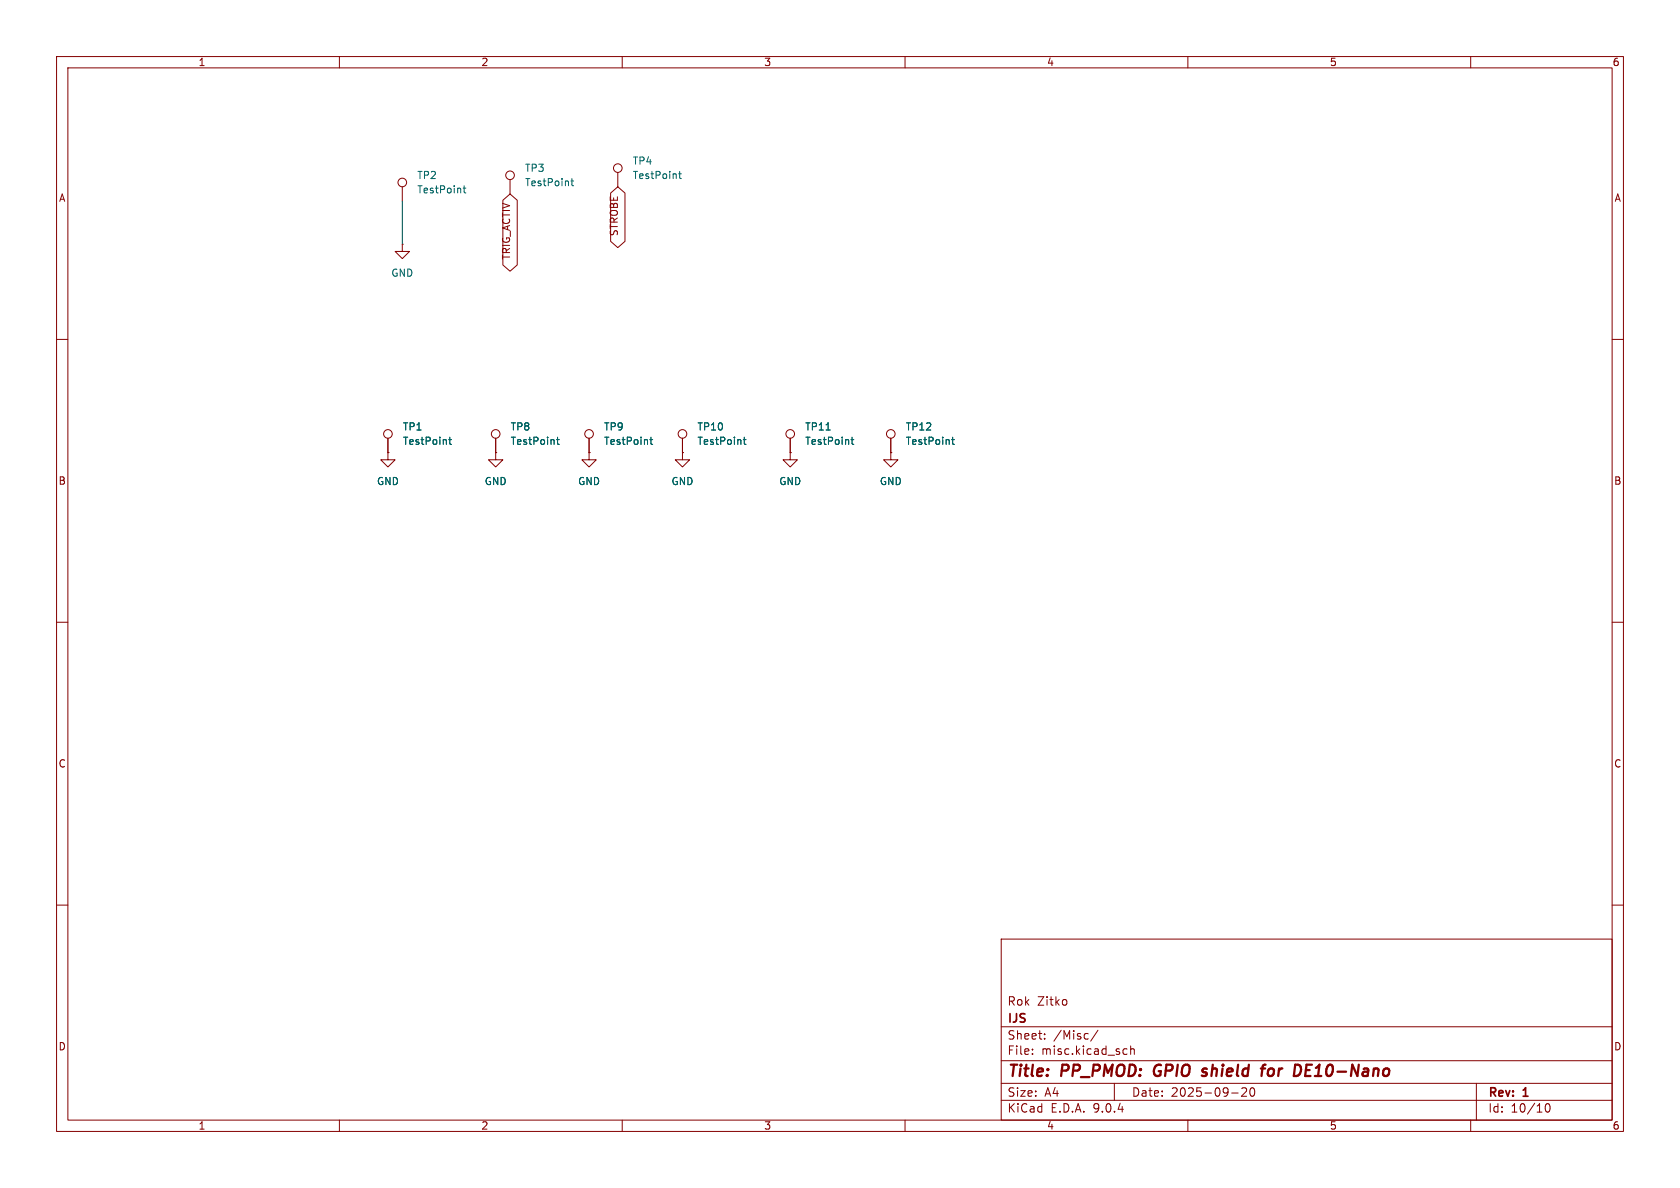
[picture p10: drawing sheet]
<svg xmlns="http://www.w3.org/2000/svg" width="297mm" height="210mm" viewBox="0 0 297 210" stroke-linecap="round" stroke-linejoin="round" font-family="sans-serif">
<g fill="none" stroke="#840000" stroke-width=".18">
<path d="M10 10h277v190h-277zM12 12h273v186h-273zM60 10v2M110 10v2M160 10v2M210 10v2M260 10v2M71.1 33v2.6M88.9 35.4l1.3-1.1 1.2 1.1v11.4l-1.2 1.1-1.3-1.1zM90.2 31.8v2.5M107.9 34.1l1.3-1.1 1.3 1.1v8.6l-1.3 1.1-1.3-1.1zM109.2 30.5v2.5"/>
<path d="M71.1 43.2v1.3h1.3l-1.3 1.2-1.3-1.2h1.3M71.1 43.2h.1M10 60h2M68.6 77.5v2.5M87.6 77.5v2.5M104.1 77.5v2.5M120.6 77.5v2.5M139.7 77.5v2.5M157.5 77.5v2.5M285 60h2M68.6 80v1.3h1.2l-1.2 1.3-1.3-1.3h1.3M68.6 80h.1"/>
<path d="M87.6 80v1.3h1.3l-1.3 1.3-1.2-1.3h1.2M87.6 80h.1M104.1 80v1.3h1.3l-1.3 1.3-1.2-1.3h1.2M104.1 80h.1M120.6 80v1.3h1.3l-1.3 1.3-1.2-1.3h1.2M120.6 80h.1M139.7 80v1.3h1.3l-1.3 1.3-1.3-1.3h1.3M139.7 80h.1M157.5 80v1.3h1.2l-1.2 1.3-1.3-1.3h1.3M157.5 80h.1M10 110h2M285 110h2"/>
<path d="M10 160h2M177 166h108v32h-108zM188.5 176.8v.8M285 160h2M60 198v2M110 198v2M160 198v2M177 194.5h108M177 191.5h108M177 187.5h108M177 181.5h108M182.5 186.3v.1"/>
<path d="M182.5 185.5v.1M184.7 183.6v.1M184.7 182.8v.1M194.1 182.1l-1.3 2M197 191.5v3M198.8 185.4l.4 .1M199.2 186.3l-.4 .1M199.9 185.5l.2-.1 .4 .1v.9M199.9 184.9v1.5M210 198v2M217.7 193.2h1.2M219.5 192.4l.6-.1 .2 .1 .1 .3-.9 1.1h.9"/>
<path d="M221.1 192.4l.2-.1a.81 .81 0 0 1 .6 .6 .81 .81 0 0 1-.3 .8l-.1 .1a.81 .81 0 0 1-.4-1.4zM260 198v2M261 191.5v6.5M273.3 195.2l.2-.1a.81 .81 0 0 1 .6 .6 .81 .81 0 0 1-.3 .8l-.1 .1a.81 .81 0 0 1-.4-1.4z"/>
<circle cx="71.1" cy="32.3" r=".76"/>
<circle cx="90.2" cy="31" r=".76"/>
<circle cx="109.2" cy="29.7" r=".76"/>
<circle cx="68.6" cy="76.7" r=".76"/>
<circle cx="87.6" cy="76.7" r=".76"/>
<circle cx="104.1" cy="76.7" r=".76"/>
<circle cx="120.6" cy="76.7" r=".76"/>
<circle cx="139.7" cy="76.7" r=".76"/>
<circle cx="157.5" cy="76.7" r=".76"/>
</g>
<path d="M204.3 188.5a1.27 1.27 0 0 0 0 1.6M212.8 189.5l.5 .1v.3l-.3 .3h-.4M212.9 188.9l.5 .1M222.9 188.9h.8M223.7 188.2l-.4 .1M224.9 188.9a.62 .62 0 0 0-.7 .4v.7a.52 .52 0 0 0 .7 .1M230.9 189.2h.6M231.9 188.2h-.9l-.3 2h1" fill="none" stroke="#840000" stroke-width=".4"/>
<g fill="none" stroke="#006464" stroke-width=".18">
<path d="M81.9 33.3h.5M82.1 32.8v1.1l.3 .2M100.9 32h.5M101.1 31.6v1.1l.3 .1M120 30.7h.5M120.2 30.3v1.1l.3 .2M79.3 77.7h.5M79.5 77.3v1.1l.3 .2M98.4 77.7h.5M98.6 77.3v1.1l.3 .2M114.9 77.7h.5M115.1 77.3v1.1l.3 .2"/>
<path d="M131.4 77.7h.5M131.6 77.3v1.1l.3 .2M146 76h.8M150.5 77.7h.4M150.6 77.3v1.1l.3 .2M168.2 77.7h.5M168.4 77.3v1.1l.3 .2"/>
</g>
<path d="M71.1 35.6v7.6" fill="none" stroke="#009600" stroke-width=".18"/>
<g font-size="2.8" fill="#840000">
<text x="178" y="190.9">Title:</text>
<text x="187.7" y="190.9">PP_PMOD:</text>
<text x="204.8" y="190.9">GPIO</text>
<text x="214.2" y="190.9">shield</text>
<text x="225.5" y="190.9">for</text>
<text x="232" y="190.9">DE10-Nano</text>
</g>
<g font-size="2.1" fill="#840000">
<text x="178" y="178">Rok</text>
<text x="183.4" y="178">Zitko</text>
<text x="178" y="184">Sheet:</text>
<text x="178" y="181.2">IJS</text>
<text x="186.2" y="184">/Misc/</text>
<text x="178" y="186.7">File:</text>
<text x="184.1" y="186.7">misc.kicad_sch</text>
<text x="178" y="196.9">KiCad</text>
<text x="178" y="194.1">Size:</text>
<text x="184.7" y="194.1">A4</text>
<text x="185.7" y="196.9">E.D.A.</text>
<text x="193.3" y="196.9">9.0.4</text>
<text x="200" y="194.1">Date:</text>
<text x="207" y="194.1">2025-09-20</text>
<text x="263" y="194.3">Rev:</text>
<text x="263" y="196.9">Id:</text>
<text x="267.1" y="196.9">10/10</text>
<text x="269.4" y="194.3">1</text>
</g>
<g font-size="1.8" fill="#840000">
<text x="35" y="11.9">1</text>
<text x="85" y="11.9">2</text>
<text x="135" y="11.9">3</text>
<text x="185" y="11.9">4</text>
<text x="235" y="11.9">5</text>
<text x="285" y="11.9">6</text>
<text x="10.3" y="35.9">A</text>
<text x="285.3" y="35.9">A</text>
<text x="109.3" y="41.8" transform="rotate(-90 109.3 41.8)">STROBE</text>
<text x="90.3" y="46" transform="rotate(-90 90.3 46)">TRIG_ACTIV</text>
<text x="10.3" y="85.9">B</text>
<text x="285.3" y="85.9">B</text>
<text x="10.3" y="135.9">C</text>
<text x="285.3" y="135.9">C</text>
<text x="10.3" y="185.9">D</text>
<text x="285.3" y="185.9">D</text>
<text x="35" y="199.9">1</text>
<text x="85" y="199.9">2</text>
<text x="135" y="199.9">3</text>
<text x="185" y="199.9">4</text>
<text x="235" y="199.9">5</text>
<text x="285" y="199.9">6</text>
</g>
<g font-size="1.8" fill="#006464">
<text x="111.8" y="29.3">TP4</text>
<text x="73.7" y="31.9">TP2</text>
<text x="73.7" y="34.4">TestPoint</text>
<text x="92.7" y="30.6">TP3</text>
<text x="92.7" y="33.1">TestPoint</text>
<text x="111.8" y="31.9">TestPoint</text>
<text x="69.1" y="49.1">GND</text>
<text x="71.1" y="76.3">TP1</text>
<text x="90.2" y="76.3">TP8</text>
<text x="106.7" y="76.3">TP9</text>
<text x="123.2" y="76.3">TP10</text>
<text x="142.2" y="76.3">TP11</text>
<text x="160" y="76.3">TP12</text>
<text x="71.1" y="78.8">TestPoint</text>
<text x="90.2" y="78.8">TestPoint</text>
<text x="106.7" y="78.8">TestPoint</text>
<text x="123.2" y="78.8">TestPoint</text>
<text x="142.2" y="78.8">TestPoint</text>
<text x="160" y="78.8">TestPoint</text>
<text x="66.5" y="86">GND</text>
<text x="85.6" y="86">GND</text>
<text x="102.1" y="86">GND</text>
<text x="118.6" y="86">GND</text>
<text x="137.7" y="86">GND</text>
<text x="155.4" y="86">GND</text>
</g>
</svg>
